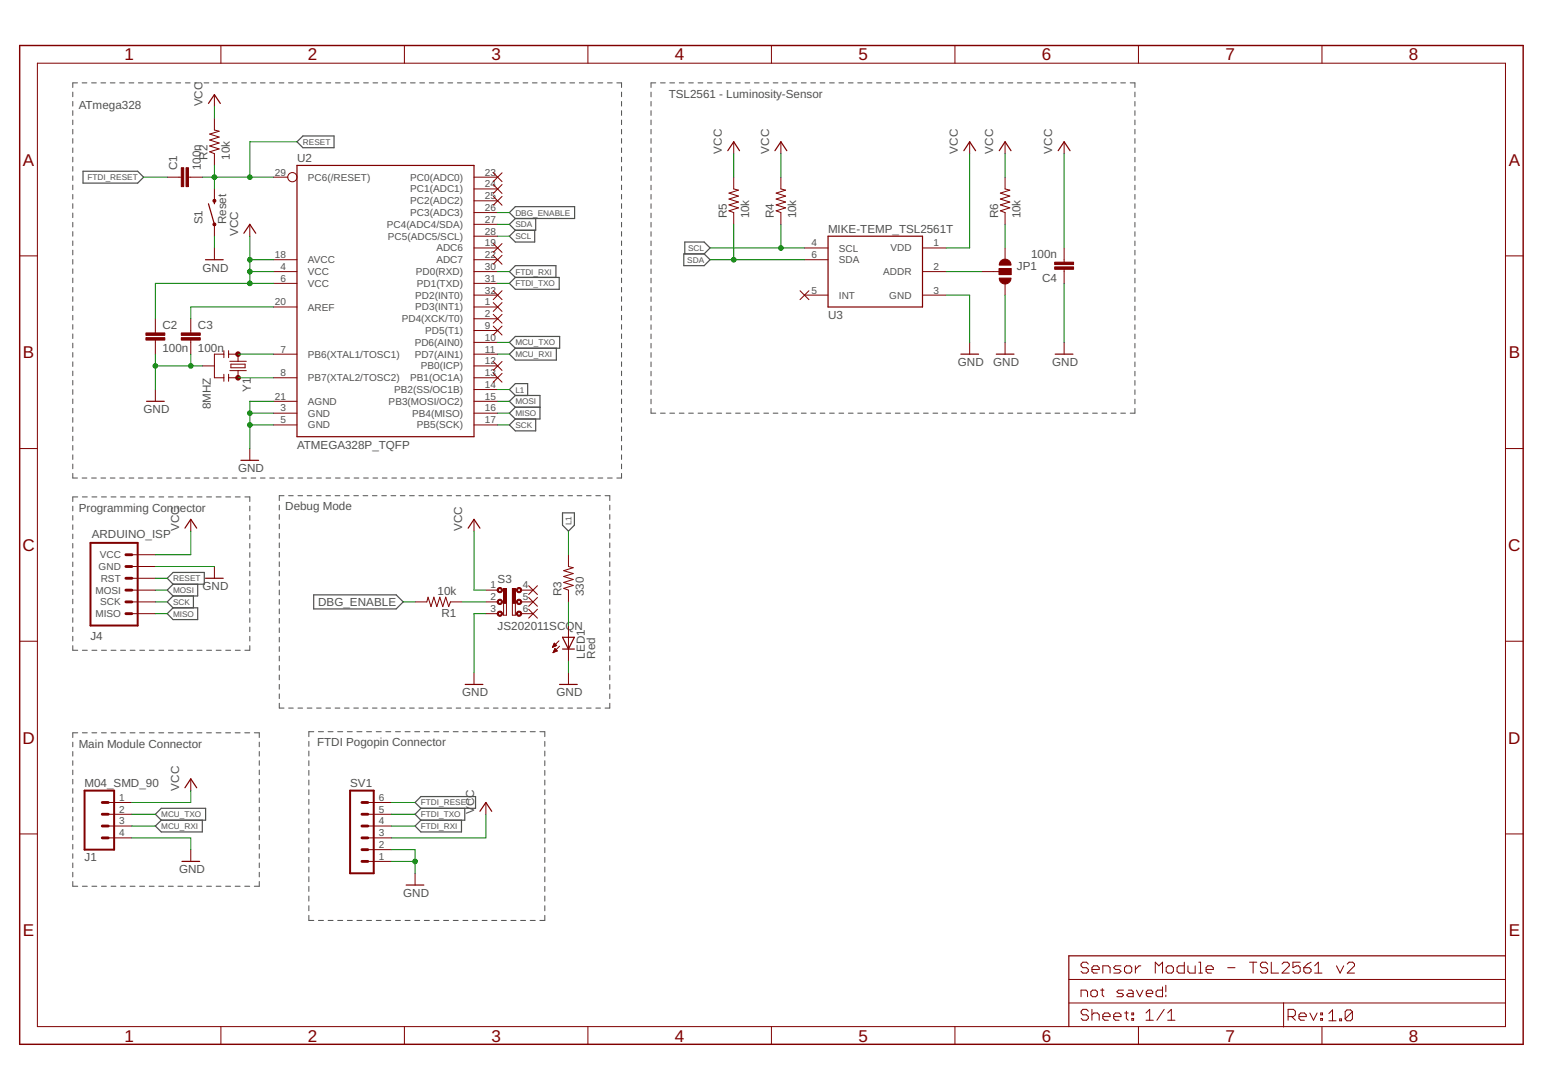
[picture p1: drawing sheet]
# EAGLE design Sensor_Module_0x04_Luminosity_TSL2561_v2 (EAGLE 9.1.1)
FRAME1 (FRAME-A4L): CNAME: Communication Module; CREVISION: 2.0

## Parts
C1  100n  C  [C0805]
C2  100n  C  [C0805]
C3  100n  C  [C0805]
C4  100n  C  [C0805]
J1  M04_SMD_90  [M04_SMD_90]
J4  ARDUINO_ISP  [M-2X3]
JP1  MIKE-TEMP_SOLDERJUMPER_2WAYS  [MIKE-TEMP_SJ_3]
LED1  Red  LEDSML0805  [SML0805]
R1  10k  RESISTOR0805-RES  [0805]
R2  10k  RESISTOR0805-RES  [0805]
R3  330  RESISTOR0805-RES  [0805]
R4  10k  RESISTOR0805-RES  [0805]
R5  10k  RESISTOR0805-RES  [0805]
R6  10k  RESISTOR0805-RES  [0805]
S1  Reset  PUSHBUTTON  [M-PUSHBUTTON-SMD]
S3  JS202011SCQN  [JS202011SCQN]
SV1  MA06-1  [MA06-1]
U2  ATMEGA328P_TQFP  [TQFP32-08]
U3  MIKE-TEMP_TSL2561T  [MIKE-TEMP_TMB-6]
Y1  8MHZ  RESONATOR8MHZ  [RESONATOR-SMD]

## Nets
DBG_ENABLE: R1.2 U2.26(PC3(ADC3))
FTDI_RESET: C1.1 SV1.6
FTDI_RXI: SV1.4 U2.30(PD0(RXD))
FTDI_TXO: SV1.5 U2.31(PD1(TXD))
GND [GND]: C2.2 C3.2 C4.1 J1.4 J4.P$5(GND) JP1.3 LED1.C S1.1(LEFT) S1.2(LEFT) S3.3 SV1.1 SV1.2 U2.3(GND) U2.5(GND) U2.21(AGND) U3.3(GND) Y1.2
L1: R3.2 U2.14(PB2(SS/OC1B))
MCU_RXI: J1.3 U2.11(PD7(AIN1))
MCU_TXO: J1.2 U2.10(PD6(AIN0))
MISO: J4.P$1(MISO) U2.16(PB4(MISO))
MOSI: J4.P$3(MOSI) U2.15(PB3(MOSI/OC2))
N$1: U2.8(PB7(XTAL2/TOSC2)) Y1.3
N$2: U2.7(PB6(XTAL1/TOSC1)) Y1.1
N$3: R1.1 S3.2
N$6: JP1.1 R6.1
N$7: JP1.2 U3.2(ADDR)
N$15: C3.1 U2.20(AREF)
N$30: LED1.A R3.1
RESET: C1.2 J4.P$4(RST) R2.1 S1.3(RIGHT) S1.4(RIGHT) U2.29(PC6(/RESET))
SCK: J4.P$2(SCK) U2.17(PB5(SCK))
SCL: R4.1 U2.28(PC5(ADC5/SCL)) U3.4(SCL)
SDA: R5.1 U2.27(PC4(ADC4/SDA)) U3.6(SDA)
VCC [Vsupply]: C2.1 C4.2 J1.1 J4.P$6(VCC) R2.2 R4.2 R5.2 R6.2 S3.1 SV1.3 U2.4(VCC) U2.6(VCC) U2.18(AVCC) U3.1(VDD)
Unconnected: S3.4 S3.5 S3.6 U2.1(PD3(INT1)) U2.2(PD4(XCK/T0)) U2.9(PD5(T1)) U2.12(PB0(ICP)) U2.13(PB1(OC1A)) U2.19(ADC6) U2.22(ADC7) U2.23(PC0(ADC0)) U2.24(PC1(ADC1)) U2.25(PC2(ADC2)) U2.32(PD2(INT0)) U3.5(INT)

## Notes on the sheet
- TSL2561 - Luminosity-Sensor
- ATmega328
- Programming Connector | Debug Mode
- Main Module Connector | FTDI Pogopin Connector
- Sensor Module - TSL2561 v2
- 1.0

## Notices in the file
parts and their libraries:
SparkFun-Aesthetics: Licensing: Creative Commons ShareAlike 4.0 International - https://creativecommons.org/licenses/by-sa/4.0
